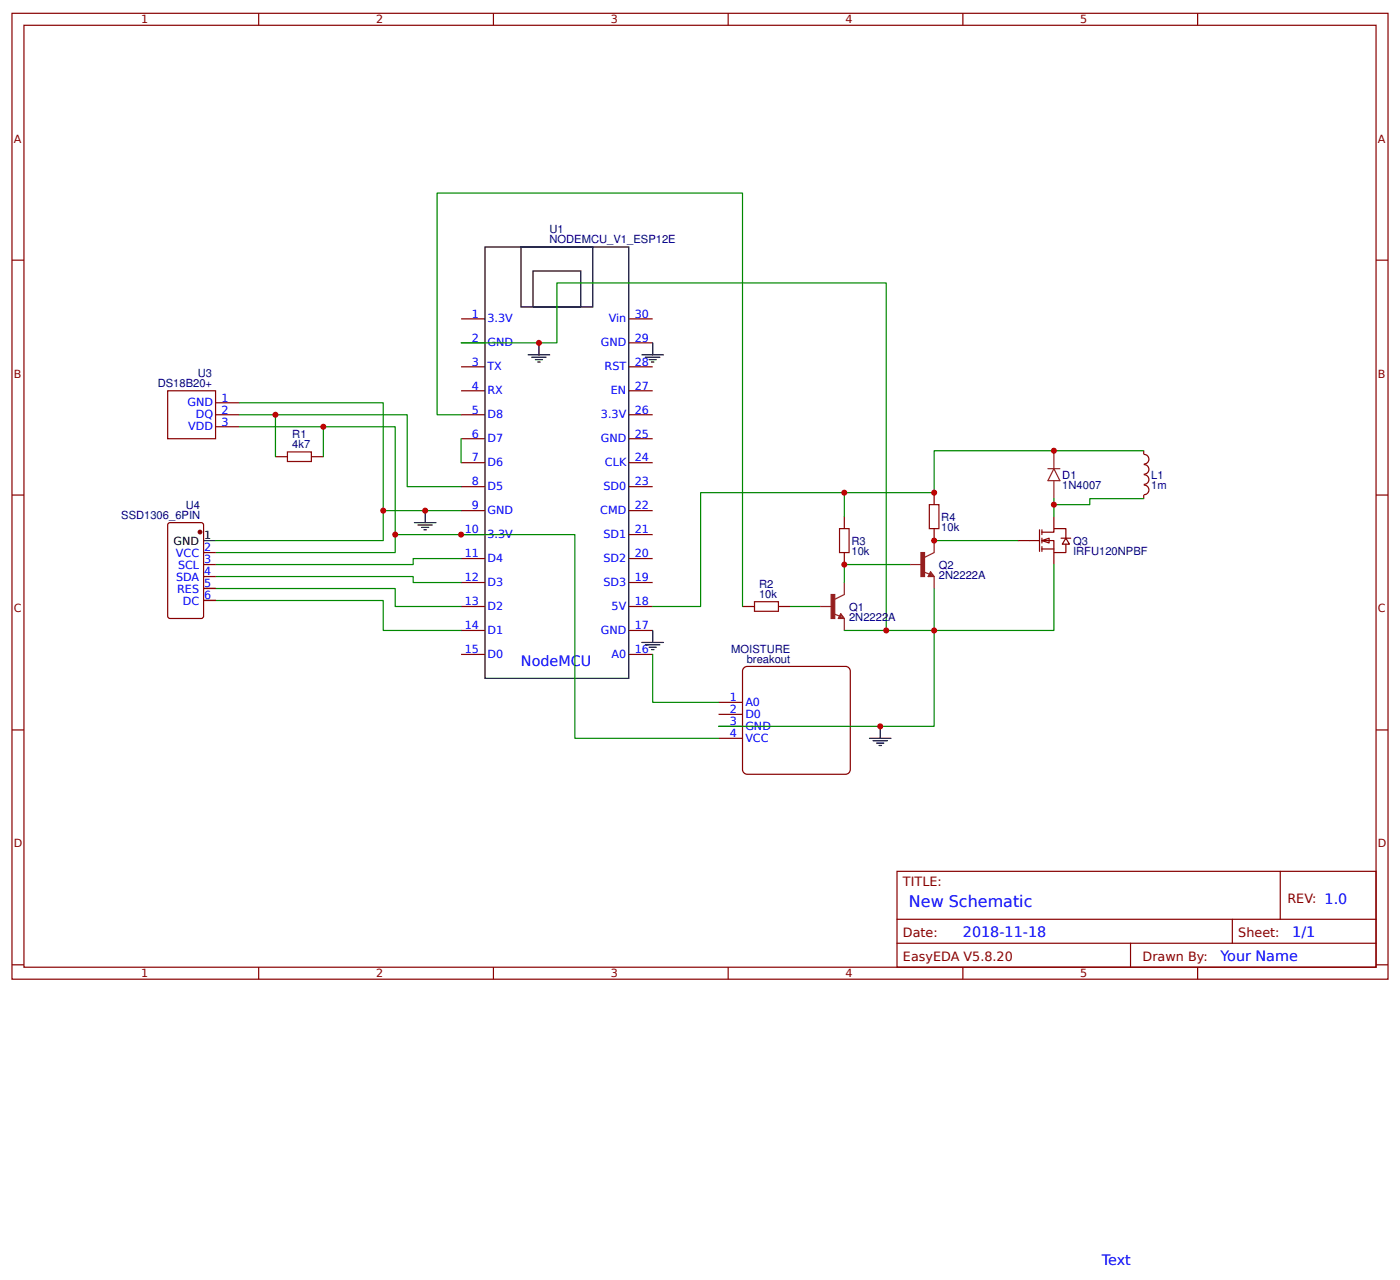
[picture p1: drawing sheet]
<svg xmlns="http://www.w3.org/2000/svg" width="309mm" height="283mm" viewBox="0 0 309 283" stroke-linecap="round" stroke-linejoin="round" font-family="sans-serif">
<g fill="none" stroke="#800" stroke-width=".26">
<path d="M2.6 2.9h304.1v213.3h-304.1zM5.3 5.6h298.7v207.9h-298.7zM57.1 2.9v2.7M109 2.9v2.7M160.9 2.9v2.7M212.7 2.9v2.7M264.6 2.9v2.7M2.6 57.4h2.7M304 57.4h2.7M101.9 70.4h5.3M101.9 75.7h5.3M138.9 70.4h5.3"/>
<path d="M138.9 75.7h5.3M37 86.3h10.6v10.6h-10.6zM47.6 91.6h5.3M47.6 88.9h5.3M47.6 94.2h5.3M101.9 81h5.3M101.9 86.3h5.3M101.9 91.6h5.3M101.9 96.9h5.3M138.9 81h5.3M138.9 86.3h5.3M138.9 91.6h5.3"/>
<path d="M138.9 96.9h5.3M2.6 109.3h2.7M60.9 100.8h2.6M68.8 100.8h2.6M101.9 102.2h5.3M101.9 107.4h5.3M101.9 112.7h5.3M101.9 118h5.3M138.9 102.2h5.3M138.9 107.4h5.3M138.9 112.7h5.3M138.9 118h5.3"/>
<path d="M186.5 114.1v2.6M206.4 108.8v2.6M206.4 116.7v2.7M304 109.3h2.7M101.9 123.3h5.3M101.9 128.6h5.3M101.9 133.9h5.3M101.9 139.2h5.3M138.9 123.3h5.3M138.9 128.6h5.3M138.9 133.9h5.3M138.9 139.2h5.3"/>
<path d="M164 133.9h2.7M172 133.9h2.6M186.5 122v2.6M101.9 144.5h5.3M138.9 144.5h5.3M2.6 161.2h2.7M304 161.2h2.7M198.2 192.4h105.8v21.1h-105.8zM282.8 192.4v10.6M2.6 213h2.7M57.1 213.5v2.7M109 213.5v2.7"/>
<path d="M160.9 213.5v2.7M198.2 203h105.8M198.2 208.3h105.8M212.7 213.5v2.7M249.8 208.3v5.2M264.6 213.5v2.7M272.3 203v5.3M304 213h2.7"/>
</g>
<path d="M107.2 54.5h31.7v95.3h-31.7zM115.1 54.5h15.9v13.3h-15.9zM117.7 59.8h10.6v8h-10.6z" fill="none" stroke="#000" stroke-width=".26"/>
<path d="M52.9 94.2h34.4v23.8M60.9 91.6v9.2M71.4 94.2v6.6M252.7 99.5h-46.3v9.3h-51.6v25.1h-10.6M186.5 108.8v5.3M47.6 122h39.7v-4h39.7v45h31.7M174.6 133.9h6.6M201.1 124.6h-14.6v4" fill="none" stroke="#080" stroke-width=".26"/>
<path d="M63.5 99.8h5.3v2.1h-5.3zM185.5 116.7h2.1v5.3h-2.1zM205.3 111.4h2.1v5.3h-2.1zM166.7 132.8h5.3v2.2h-5.3z" fill="none" stroke="#a00000" stroke-width=".26"/>
<g fill="#fefefe" stroke="#800" stroke-width=".26">
<path d="M230.2 119.4l1.6-.6v1.1z"/>
<path d="M235.5 118.8l.8 1.3h-1.6z"/>
</g>
<g fill="none" stroke="#800" stroke-width=".26">
<path d="M252.7 99.5v.8M224.9 119.4h4.8M229.7 117v4.7M230.2 117.5h2.6v-.8h2.7v2.1M230.2 119.4h2.6v2.6h2.7v-1.9M230.2 117v1M230.2 118.8v1.1M232.8 114.1v2.6M234.4 118.8h2.1M252.7 109.3v.8M252.7 100.3a1.06 1.06 0 0 1 1.1 1.1 1.06 1.06 0 0 1-1.1 1M252.7 107.1a1.06 1.06 0 0 1 1.1 1.1 1.06 1.06 0 0 1-1.1 1"/>
<path d="M252.7 102.6a1.06 1.06 0 0 1 1.1 1 1.06 1.06 0 0 1-1.1 1.1M252.7 104.8a1.06 1.06 0 0 1 1.1 1.1 1.06 1.06 0 0 1-1.1 1M230.2 121.2h2.6M230.2 120.7v1M232.8 122v2.6"/>
</g>
<path d="M206.4 119.4h18.5M232.8 110.1v4M252.7 110.1h-11.9v1.3h-8M232.8 124.6v14.6h-26.4v-9.3" fill="none" stroke="#080" stroke-width=".26"/>
<path d="M232.8 99.5v4M231.5 103.5h2.7M232.8 103.5l1.4 2.6h-2.7zM232.8 106.1v4" fill="none" stroke="#8d2323" stroke-width=".26"/>
<path d="M164.2 147.6l.9-.5h21.7a1.06 1.06 0 0 1 1.1 1.1v21.7a1.06 1.06 0 0 1-1.1 1h-21.7a1.06 1.06 0 0 1-1.1-1v-21.7z" fill="#fff" stroke="#800000" stroke-width=".26"/>
<path d="M37.1 115.6l.5-.2h6.8l.5 .2 .1 20.4-.3 .5-7.1 .1-.5-.3zM45 122h2.6M45 124.6h2.6M45 127.3h2.6M45 129.9h2.6M45 132.6h2.6M158.7 155.1h5.3M158.7 157.7h5.3M158.7 160.4h5.3M158.7 163h5.3" fill="none" stroke="#800" stroke-width=".26"/>
<path d="M101.9 75.7h21.1v-13.2h72.8v76.7M52.9 91.6h37.1v15.8h11.9M52.9 88.9h31.8v23.8M101.9 91.6h-5.3v-49h67.4v91.3M101.9 96.9v5.3M101.9 112.7h-17.2v6.7h-37.1M47.6 132.6h37.1v6.6h17.2M47.6 129.9h39.7v4h14.6M47.6 127.3h43.7v1.3h10.6M101.9 123.3h-10.6v1.3h-43.7M186.5 139.2h19.9v21.2h-47.7M144.2 144.5v10.6h14.5" fill="none" stroke="#080" stroke-width=".26"/>
<circle cx="44.2" cy="117.5" r=".4" fill="#800" stroke="#800" stroke-width=".26"/>
<g fill="none" stroke="#000" stroke-width=".26">
<path d="M116.7 78.3h4.7M117.5 78.9h3.1M118.3 79.4h1.6M118.8 79.9h.5M119.1 75.7v2.6M141.8 78.3h4.8M142.6 78.9h3.2M143.4 79.4h1.6M143.9 79.9h.6M144.2 75.7v2.6M45 119.4h2.6M91.5 115.4h4.8"/>
<path d="M92.3 115.9h3.2M93.1 116.4h1.6M93.7 117h.5M93.9 112.7v2.7M45 129.9h2.6M45 132.6h2.6M144.2 139.2v2.6M141.8 141.8h4.8M142.6 142.4h3.2M143.4 142.9h1.6M143.9 143.4h.6M192.1 163h4.7"/>
<path d="M192.9 163.5h3.2M193.7 164.1h1.6M194.2 164.6h.5M194.5 160.4v2.6"/>
</g>
<g fill="none" stroke="#8d2323" stroke-width=".26">
<path d="M206.4 119.4v2.6l-2.1 1.1M181.2 133.9h2.7M184.1 135.5l1.4 .5M185.7 135.5l.8 1.1h-1.3zM185.7 135.8l.6 .5h-.8zM185.7 136v.3M186.5 128.6v2.7l-2.1 1M186.5 136.6v2.6M201.1 124.6h2.6M204 126.2l1.3 .6M205.6 126.2l.8 1.1h-1.3zM205.6 126.5l.5 .5h-.8z"/>
<path d="M205.6 126.8v.2M206.4 127.3v2.6"/>
</g>
<g fill="#8d2323" stroke="#8d2323" stroke-width=".26">
<path d="M183.6 131.3h.8v5.3h-.8z"/>
<path d="M203.5 122h.8v5.3h-.8z"/>
</g>
<g fill="#c00">
<circle cx="206.4" cy="119.4" r=".66"/>
<circle cx="93.9" cy="112.7" r=".66"/>
<circle cx="194.5" cy="160.4" r=".66"/>
<circle cx="84.7" cy="112.7" r=".66"/>
<circle cx="232.8" cy="99.5" r=".66"/>
<circle cx="232.8" cy="111.4" r=".66"/>
<circle cx="186.5" cy="108.8" r=".66"/>
<circle cx="206.4" cy="108.8" r=".66"/>
<circle cx="186.5" cy="124.6" r=".66"/>
<circle cx="71.4" cy="94.2" r=".66"/>
<circle cx="87.3" cy="118" r=".66"/>
<circle cx="60.9" cy="91.6" r=".66"/>
<circle cx="101.9" cy="118" r=".66"/>
<circle cx="206.4" cy="139.2" r=".66"/>
<circle cx="195.8" cy="139.2" r=".66"/>
<circle cx="119.1" cy="75.7" r=".66"/>
</g>
<text font-size="3.5" fill="#00f" x="200.8" y="200.3">New Schematic</text>
<g font-size="3.2" fill="#00f">
<text x="115.1" y="147.1">NodeMCU</text>
<text x="212.7" y="206.9">2018-11-18</text>
<text x="285.5" y="206.9">1/1</text>
<text x="269.6" y="212.2">Your Name</text>
<text x="243.4" y="279.3">Text</text>
</g>
<g font-size="2.8" fill="#800">
<text x="199.5" y="195.6">TITLE:</text>
<text x="284.4" y="199.3">REV: 1.0</text>
<text x="199.5" y="206.9">Date:</text>
<text x="273.6" y="206.9">Sheet:</text>
<text x="199.5" y="212.2">EasyEDA V5.8.20</text>
<text x="252.4" y="212.2">Drawn By:</text>
</g>
<g font-size="2.5" fill="#800">
<text x="31.2" y="5.2">1</text>
<text x="83.1" y="5.2">2</text>
<text x="134.9" y="5.2">3</text>
<text x="186.8" y="5.2">4</text>
<text x="238.7" y="5.2">5</text>
<text x="3" y="31.5">A</text>
<text x="304.4" y="31.5">A</text>
<text x="3" y="83.4">B</text>
<text x="304.4" y="83.4">B</text>
<text x="3" y="135.2">C</text>
<text x="304.4" y="135.2">C</text>
<text x="3" y="187.1">D</text>
<text x="304.4" y="187.1">D</text>
<text x="31.2" y="215.8">1</text>
<text x="83.1" y="215.8">2</text>
<text x="134.9" y="215.8">3</text>
<text x="186.8" y="215.8">4</text>
<text x="238.7" y="215.8">5</text>
</g>
<g font-size="2.5" fill="#000080">
<text x="121.4" y="53.7">NODEMCU_V1_ESP12E</text>
<text x="121.4" y="51.5">U1</text>
<text x="43.7" y="83.2">U3</text>
<text x="34.9" y="85.5">DS18B20+</text>
<text x="64.6" y="99">4k7</text>
<text x="64.6" y="96.7">R1</text>
<text x="234.7" y="105.8">D1</text>
<text x="254.4" y="105.8">L1</text>
<text x="41.1" y="112.3">U4</text>
<text x="234.7" y="108">1N4007</text>
<text x="254.4" y="108">1m</text>
<text x="26.8" y="114.6">SSD1306_6PIN</text>
<text x="208" y="117.3">10k</text>
<text x="208" y="115">R4</text>
<text x="188.1" y="122.6">10k</text>
<text x="188.1" y="120.3">R3</text>
<text x="207.4" y="125.6">Q2</text>
<text x="237.1" y="122.6">IRFU120NPBF</text>
<text x="237.1" y="120.3">Q3</text>
<text x="167.7" y="129.8">R2</text>
<text x="207.4" y="127.9">2N2222A</text>
<text x="167.7" y="132.1">10k</text>
<text x="187.6" y="137.1">2N2222A</text>
<text x="187.6" y="134.9">Q1</text>
<text x="161.6" y="144.1">MOISTURE</text>
<text x="165" y="146.3">breakout</text>
</g>
<g font-size="2.5" fill="#00f">
<text x="104.3" y="70.1">1</text>
<text x="107.7" y="71.2">3.3V</text>
<text x="134.5" y="71.2">Vin</text>
<text x="140.2" y="70.1">30</text>
<text x="104.3" y="75.4">2</text>
<text x="107.7" y="76.5">GND</text>
<text x="132.7" y="76.5">GND</text>
<text x="140.2" y="75.4">29</text>
<text x="104.3" y="80.7">3</text>
<text x="107.7" y="81.8">TX</text>
<text x="133.6" y="81.8">RST</text>
<text x="140.2" y="80.7">28</text>
<text x="41.4" y="89.7">GND</text>
<text x="48.9" y="88.7">1</text>
<text x="104.3" y="86">4</text>
<text x="107.7" y="87.1">RX</text>
<text x="135" y="87.1">EN</text>
<text x="140.2" y="86">27</text>
<text x="41.6" y="95">VDD</text>
<text x="43.3" y="92.4">DQ</text>
<text x="48.9" y="91.3">2</text>
<text x="48.9" y="94">3</text>
<text x="104.3" y="91.3">5</text>
<text x="107.7" y="92.4">D8</text>
<text x="132.8" y="92.4">3.3V</text>
<text x="140.2" y="91.3">26</text>
<text x="104.3" y="96.6">6</text>
<text x="104.3" y="101.9">7</text>
<text x="107.7" y="97.7">D7</text>
<text x="132.7" y="97.7">GND</text>
<text x="140.2" y="101.9">24</text>
<text x="140.2" y="96.6">25</text>
<text x="104.3" y="107.2">8</text>
<text x="107.7" y="102.9">D6</text>
<text x="133.7" y="102.9">CLK</text>
<text x="140.2" y="107.2">23</text>
<text x="104.3" y="112.5">9</text>
<text x="107.7" y="108.2">D5</text>
<text x="107.7" y="113.5">GND</text>
<text x="132.6" y="113.5">CMD</text>
<text x="133.3" y="108.2">SD0</text>
<text x="140.2" y="112.5">22</text>
<text x="102.7" y="117.8">10</text>
<text x="107.7" y="118.8">3.3V</text>
<text x="133.3" y="118.8">SD1</text>
<text x="140.2" y="117.8">21</text>
<text x="38.9" y="123">VCC</text>
<text x="39.3" y="125.7">SCL</text>
<text x="45.1" y="121.7">2</text>
<text x="45.1" y="124.3">3</text>
<text x="102.7" y="123.1">11</text>
<text x="107.7" y="124.1">D4</text>
<text x="133.3" y="124.1">SD2</text>
<text x="140.2" y="123.1">20</text>
<text x="38.9" y="128.3">SDA</text>
<text x="39.2" y="131">RES</text>
<text x="45.1" y="127">4</text>
<text x="45.1" y="129.6">5</text>
<text x="102.7" y="128.3">12</text>
<text x="107.7" y="129.4">D3</text>
<text x="133.3" y="129.4">SD3</text>
<text x="140.2" y="128.3">19</text>
<text x="40.4" y="133.6">DC</text>
<text x="45.1" y="132.3">6</text>
<text x="102.7" y="133.6">13</text>
<text x="107.7" y="134.7">D2</text>
<text x="135.1" y="134.7">5V</text>
<text x="140.2" y="133.6">18</text>
<text x="102.7" y="138.9">14</text>
<text x="107.7" y="140">D1</text>
<text x="132.7" y="140">GND</text>
<text x="140.2" y="138.9">17</text>
<text x="102.7" y="144.2">15</text>
<text x="107.7" y="145.3">D0</text>
<text x="135.1" y="145.3">A0</text>
<text x="140.2" y="144.2">16</text>
<text x="161.2" y="154.8">1</text>
<text x="164.7" y="155.8">A0</text>
<text x="161.2" y="157.4">2</text>
<text x="161.2" y="160.1">3</text>
<text x="164.7" y="158.5">D0</text>
<text x="164.7" y="161.1">GND</text>
<text x="161.2" y="162.7">4</text>
<text x="164.7" y="163.8">VCC</text>
</g>
<g font-size="2.5">
<text x="45.1" y="119.1">1</text>
<text x="38.3" y="120.4">GND</text>
</g>
</svg>
